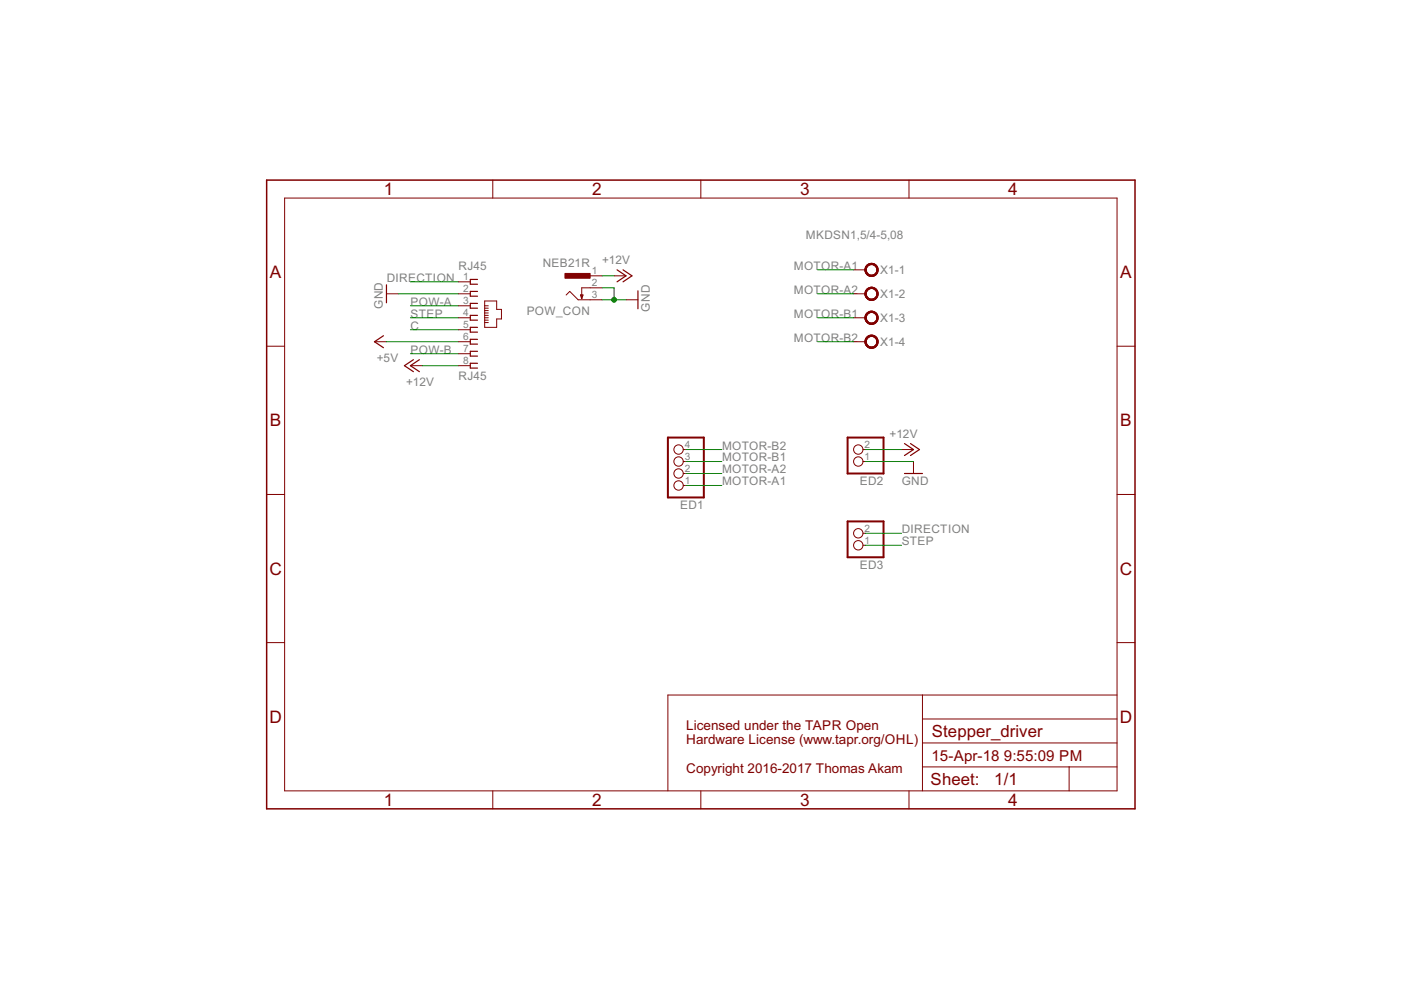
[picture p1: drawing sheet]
<?xml version="1.0" encoding="utf-8"?>
<!DOCTYPE eagle SYSTEM "eagle.dtd">
<eagle version="6.6.0">
<drawing>
<settings>
<setting alwaysvectorfont="no"/>
<setting verticaltext="up"/>
</settings>
<grid distance="0.1" unitdist="inch" unit="inch" style="lines" multiple="1" display="no" altdistance="0.01" altunitdist="inch" altunit="inch"/>
<schematic xreflabel="%F%N/%S.%C%R" xrefpart="/%S.%C%R">
<libraries>
<library name="pinhead">
<symbols>
<symbol name="PINHD2">
<wire x1="-6.35" y1="-2.54" x2="1.27" y2="-2.54" width="0.4064" layer="94"/>
<wire x1="1.27" y1="-2.54" x2="1.27" y2="5.08" width="0.4064" layer="94"/>
<wire x1="1.27" y1="5.08" x2="-6.35" y2="5.08" width="0.4064" layer="94"/>
<wire x1="-6.35" y1="5.08" x2="-6.35" y2="-2.54" width="0.4064" layer="94"/>
<text x="-6.35" y="5.715" size="1.778" layer="95">&gt;NAME</text>
<text x="-6.35" y="-5.08" size="1.778" layer="96">&gt;VALUE</text>
<pin name="1" x="-2.54" y="2.54" visible="pad" length="short" direction="pas" function="dot"/>
<pin name="2" x="-2.54" y="0" visible="pad" length="short" direction="pas" function="dot"/>
</symbol>
<symbol name="PINHD4">
<wire x1="-6.35" y1="-5.08" x2="1.27" y2="-5.08" width="0.4064" layer="94"/>
<wire x1="1.27" y1="-5.08" x2="1.27" y2="7.62" width="0.4064" layer="94"/>
<wire x1="1.27" y1="7.62" x2="-6.35" y2="7.62" width="0.4064" layer="94"/>
<wire x1="-6.35" y1="7.62" x2="-6.35" y2="-5.08" width="0.4064" layer="94"/>
<text x="-6.35" y="8.255" size="1.778" layer="95">&gt;NAME</text>
<text x="-6.35" y="-7.62" size="1.778" layer="96">&gt;VALUE</text>
<pin name="1" x="-2.54" y="5.08" visible="pad" length="short" direction="pas" function="dot"/>
<pin name="2" x="-2.54" y="2.54" visible="pad" length="short" direction="pas" function="dot"/>
<pin name="3" x="-2.54" y="0" visible="pad" length="short" direction="pas" function="dot"/>
<pin name="4" x="-2.54" y="-2.54" visible="pad" length="short" direction="pas" function="dot"/>
</symbol>
</symbols>
<devicesets>
<deviceset name="PINHD-1X2" prefix="JP" uservalue="yes">
<gates>
<gate name="G$1" symbol="PINHD2" x="0" y="0"/>
</gates>
<devices>
<device name="" package="1X02">
<connects>
<connect gate="G$1" pin="1" pad="1"/>
<connect gate="G$1" pin="2" pad="2"/>
</connects>
<technologies>
<technology name=""/>
</technologies>
</device>
<device name="M" package="1X02M">
<connects>
<connect gate="G$1" pin="1" pad="1"/>
<connect gate="G$1" pin="2" pad="2"/>
</connects>
<technologies>
<technology name=""/>
</technologies>
</device>
</devices>
</deviceset>
<deviceset name="PINHD-1X4" prefix="JP" uservalue="yes">
<gates>
<gate name="A" symbol="PINHD4" x="0" y="0"/>
</gates>
<devices>
<device name="" package="1X04">
<connects>
<connect gate="A" pin="1" pad="1"/>
<connect gate="A" pin="2" pad="2"/>
<connect gate="A" pin="3" pad="3"/>
<connect gate="A" pin="4" pad="4"/>
</connects>
<technologies>
<technology name=""/>
</technologies>
</device>
<device name="M" package="1X04M">
<connects>
<connect gate="A" pin="1" pad="1"/>
<connect gate="A" pin="2" pad="2"/>
<connect gate="A" pin="3" pad="3"/>
<connect gate="A" pin="4" pad="4"/>
</connects>
<technologies>
<technology name=""/>
</technologies>
</device>
</devices>
</deviceset>
</devicesets>
</library>
<library name="supply1">
<symbols>
<symbol name="+12V">
<wire x1="1.27" y1="-1.905" x2="0" y2="0" width="0.254" layer="94"/>
<wire x1="0" y1="0" x2="-1.27" y2="-1.905" width="0.254" layer="94"/>
<wire x1="1.27" y1="-0.635" x2="0" y2="1.27" width="0.254" layer="94"/>
<wire x1="0" y1="1.27" x2="-1.27" y2="-0.635" width="0.254" layer="94"/>
<text x="-2.54" y="-5.08" size="1.778" layer="96" rot="R90">&gt;VALUE</text>
<pin name="+12V" x="0" y="-2.54" visible="off" length="short" direction="sup" rot="R90"/>
</symbol>
<symbol name="GND">
<wire x1="-1.905" y1="0" x2="1.905" y2="0" width="0.254" layer="94"/>
<text x="-2.54" y="-2.54" size="1.778" layer="96">&gt;VALUE</text>
<pin name="GND" x="0" y="2.54" visible="off" length="short" direction="sup" rot="R270"/>
</symbol>
<symbol name="+5V">
<wire x1="1.27" y1="-1.905" x2="0" y2="0" width="0.254" layer="94"/>
<wire x1="0" y1="0" x2="-1.27" y2="-1.905" width="0.254" layer="94"/>
<text x="-2.54" y="-5.08" size="1.778" layer="96" rot="R90">&gt;VALUE</text>
<pin name="+5V" x="0" y="-2.54" visible="off" length="short" direction="sup" rot="R90"/>
</symbol>
</symbols>
<devicesets>
<deviceset name="+12V" prefix="P+">
<gates>
<gate name="1" symbol="+12V" x="0" y="0"/>
</gates>
<devices>
<device name="">
<technologies>
<technology name=""/>
</technologies>
</device>
</devices>
</deviceset>
<deviceset name="GND" prefix="GND">
<gates>
<gate name="1" symbol="GND" x="0" y="0"/>
</gates>
<devices>
<device name="">
<technologies>
<technology name=""/>
</technologies>
</device>
</devices>
</deviceset>
<deviceset name="+5V" prefix="P+">
<gates>
<gate name="1" symbol="+5V" x="0" y="0"/>
</gates>
<devices>
<device name="">
<technologies>
<technology name=""/>
</technologies>
</device>
</devices>
</deviceset>
</devicesets>
</library>
<library name="con-tycoelectronics-vertical_RJ45">
<symbols>
<symbol name="JACK8">
<wire x1="1.524" y1="8.128" x2="0" y2="8.128" width="0.254" layer="94"/>
<wire x1="0" y1="8.128" x2="0" y2="7.112" width="0.254" layer="94"/>
<wire x1="0" y1="7.112" x2="1.524" y2="7.112" width="0.254" layer="94"/>
<wire x1="1.524" y1="5.588" x2="0" y2="5.588" width="0.254" layer="94"/>
<wire x1="0" y1="5.588" x2="0" y2="4.572" width="0.254" layer="94"/>
<wire x1="0" y1="4.572" x2="1.524" y2="4.572" width="0.254" layer="94"/>
<wire x1="1.524" y1="3.048" x2="0" y2="3.048" width="0.254" layer="94"/>
<wire x1="0" y1="3.048" x2="0" y2="2.032" width="0.254" layer="94"/>
<wire x1="0" y1="2.032" x2="1.524" y2="2.032" width="0.254" layer="94"/>
<wire x1="1.524" y1="0.508" x2="0" y2="0.508" width="0.254" layer="94"/>
<wire x1="0" y1="0.508" x2="0" y2="-0.508" width="0.254" layer="94"/>
<wire x1="0" y1="-0.508" x2="1.524" y2="-0.508" width="0.254" layer="94"/>
<wire x1="1.524" y1="-2.032" x2="0" y2="-2.032" width="0.254" layer="94"/>
<wire x1="0" y1="-2.032" x2="0" y2="-3.048" width="0.254" layer="94"/>
<wire x1="0" y1="-3.048" x2="1.524" y2="-3.048" width="0.254" layer="94"/>
<wire x1="1.524" y1="-4.572" x2="0" y2="-4.572" width="0.254" layer="94"/>
<wire x1="0" y1="-4.572" x2="0" y2="-5.588" width="0.254" layer="94"/>
<wire x1="0" y1="-5.588" x2="1.524" y2="-5.588" width="0.254" layer="94"/>
<wire x1="3.048" y1="-2.032" x2="5.588" y2="-2.032" width="0.1998" layer="94"/>
<wire x1="5.588" y1="-2.032" x2="5.588" y2="-0.254" width="0.1998" layer="94"/>
<wire x1="5.588" y1="-0.254" x2="6.604" y2="-0.254" width="0.1998" layer="94"/>
<wire x1="6.604" y1="-0.254" x2="6.604" y2="1.778" width="0.1998" layer="94"/>
<wire x1="6.604" y1="1.778" x2="5.588" y2="1.778" width="0.1998" layer="94"/>
<wire x1="5.588" y1="1.778" x2="5.588" y2="3.556" width="0.1998" layer="94"/>
<wire x1="5.588" y1="3.556" x2="3.048" y2="3.556" width="0.1998" layer="94"/>
<wire x1="3.048" y1="3.556" x2="3.048" y2="2.54" width="0.1998" layer="94"/>
<wire x1="3.048" y1="2.54" x2="3.048" y2="2.032" width="0.1998" layer="94"/>
<wire x1="3.048" y1="2.032" x2="3.048" y2="1.524" width="0.1998" layer="94"/>
<wire x1="3.048" y1="1.524" x2="3.048" y2="1.016" width="0.1998" layer="94"/>
<wire x1="3.048" y1="1.016" x2="3.048" y2="0.508" width="0.1998" layer="94"/>
<wire x1="3.048" y1="0.508" x2="3.048" y2="0" width="0.1998" layer="94"/>
<wire x1="3.048" y1="0" x2="3.048" y2="-0.508" width="0.1998" layer="94"/>
<wire x1="3.048" y1="-0.508" x2="3.048" y2="-1.016" width="0.1998" layer="94"/>
<wire x1="3.048" y1="-1.016" x2="3.048" y2="-2.032" width="0.1998" layer="94"/>
<wire x1="3.048" y1="2.54" x2="3.81" y2="2.54" width="0.1998" layer="94"/>
<wire x1="3.048" y1="2.032" x2="3.81" y2="2.032" width="0.1998" layer="94"/>
<wire x1="3.048" y1="1.524" x2="3.81" y2="1.524" width="0.1998" layer="94"/>
<wire x1="3.048" y1="1.016" x2="3.81" y2="1.016" width="0.1998" layer="94"/>
<wire x1="3.048" y1="0.508" x2="3.81" y2="0.508" width="0.1998" layer="94"/>
<wire x1="3.048" y1="0" x2="3.81" y2="0" width="0.1998" layer="94"/>
<wire x1="1.524" y1="-7.112" x2="0" y2="-7.112" width="0.254" layer="94"/>
<wire x1="0" y1="-7.112" x2="0" y2="-8.128" width="0.254" layer="94"/>
<wire x1="0" y1="-8.128" x2="1.524" y2="-8.128" width="0.254" layer="94"/>
<wire x1="1.524" y1="-9.652" x2="0" y2="-9.652" width="0.254" layer="94"/>
<wire x1="0" y1="-9.652" x2="0" y2="-10.668" width="0.254" layer="94"/>
<wire x1="0" y1="-10.668" x2="1.524" y2="-10.668" width="0.254" layer="94"/>
<wire x1="3.048" y1="-0.508" x2="3.81" y2="-0.508" width="0.1998" layer="94"/>
<wire x1="3.048" y1="-1.016" x2="3.81" y2="-1.016" width="0.1998" layer="94"/>
<text x="-2.54" y="10.16" size="1.778" layer="95">&gt;NAME</text>
<text x="-2.54" y="-13.208" size="1.778" layer="96">&gt;VALUE</text>
<pin name="1" x="-2.54" y="7.62" visible="pad" length="short" direction="pas" swaplevel="1"/>
<pin name="2" x="-2.54" y="5.08" visible="pad" length="short" direction="pas" swaplevel="1"/>
<pin name="3" x="-2.54" y="2.54" visible="pad" length="short" direction="pas" swaplevel="1"/>
<pin name="4" x="-2.54" y="0" visible="pad" length="short" direction="pas" swaplevel="1"/>
<pin name="5" x="-2.54" y="-2.54" visible="pad" length="short" direction="pas" swaplevel="1"/>
<pin name="6" x="-2.54" y="-5.08" visible="pad" length="short" direction="pas" swaplevel="1"/>
<pin name="7" x="-2.54" y="-7.62" visible="pad" length="short" direction="pas" swaplevel="1"/>
<pin name="8" x="-2.54" y="-10.16" visible="pad" length="short" direction="pas" swaplevel="1"/>
</symbol>
</symbols>
<devicesets>
<deviceset name="RJ45" prefix="X">
<gates>
<gate name="G$1" symbol="JACK8" x="0" y="0"/>
</gates>
<devices>
<device name="" package="RJ45-NO-SHIELD">
<connects>
<connect gate="G$1" pin="1" pad="1"/>
<connect gate="G$1" pin="2" pad="2"/>
<connect gate="G$1" pin="3" pad="3"/>
<connect gate="G$1" pin="4" pad="4"/>
<connect gate="G$1" pin="5" pad="5"/>
<connect gate="G$1" pin="6" pad="6"/>
<connect gate="G$1" pin="7" pad="7"/>
<connect gate="G$1" pin="8" pad="8"/>
</connects>
<technologies>
<technology name="-6L-B">
<attribute name="MF" value="" constant="no"/>
<attribute name="MPN" value="RJ45-6L-B" constant="no"/>
<attribute name="OC_FARNELL" value="unknown" constant="no"/>
<attribute name="OC_NEWARK" value="16R6090" constant="no"/>
</technology>
<technology name="-6L-S">
<attribute name="MF" value="" constant="no"/>
<attribute name="MPN" value="RJ45-6L-S" constant="no"/>
<attribute name="OC_FARNELL" value="unknown" constant="no"/>
<attribute name="OC_NEWARK" value="16R6091" constant="no"/>
</technology>
<technology name="-6X">
<attribute name="MF" value="" constant="no"/>
<attribute name="MPN" value="RJ45-6X" constant="no"/>
<attribute name="OC_FARNELL" value="unknown" constant="no"/>
<attribute name="OC_NEWARK" value="01P1604" constant="no"/>
</technology>
<technology name="-8L-B">
<attribute name="MF" value="TYCO ELECTRONICS" constant="no"/>
<attribute name="MPN" value="RJ45-8L-B" constant="no"/>
<attribute name="OC_FARNELL" value="1279843" constant="no"/>
<attribute name="OC_NEWARK" value="52K4445" constant="no"/>
</technology>
<technology name="-8L-S">
<attribute name="MF" value="TYCO ELECTRONICS" constant="no"/>
<attribute name="MPN" value="RJ45-8L-S" constant="no"/>
<attribute name="OC_FARNELL" value="unknown" constant="no"/>
<attribute name="OC_NEWARK" value="80K9067" constant="no"/>
</technology>
<technology name="-8X">
<attribute name="MF" value="" constant="no"/>
<attribute name="MPN" value="RJ45-8X" constant="no"/>
<attribute name="OC_FARNELL" value="unknown" constant="no"/>
<attribute name="OC_NEWARK" value="16R6101" constant="no"/>
</technology>
</technologies>
</device>
<device name="VERTICAL" package="RJ45-NO-SHIELD-VERTICAL">
<connects>
<connect gate="G$1" pin="1" pad="1"/>
<connect gate="G$1" pin="2" pad="2"/>
<connect gate="G$1" pin="3" pad="3"/>
<connect gate="G$1" pin="4" pad="4"/>
<connect gate="G$1" pin="5" pad="5"/>
<connect gate="G$1" pin="6" pad="6"/>
<connect gate="G$1" pin="7" pad="7"/>
<connect gate="G$1" pin="8" pad="8"/>
</connects>
<technologies>
<technology name=""/>
</technologies>
</device>
</devices>
</deviceset>
</devicesets>
</library>
<library name="con-lumberg">
<symbols>
<symbol name="DIN45323">
<wire x1="-2.54" y1="2.54" x2="0" y2="2.54" width="0.1524" layer="94"/>
<wire x1="0" y1="2.54" x2="1.778" y2="0.762" width="0.1524" layer="94"/>
<wire x1="1.778" y1="0.762" x2="2.54" y2="1.524" width="0.1524" layer="94"/>
<wire x1="-2.54" y1="0" x2="-0.762" y2="0" width="0.1524" layer="94"/>
<wire x1="-0.762" y1="0" x2="-0.762" y2="2.286" width="0.1524" layer="94"/>
<wire x1="-0.762" y1="2.286" x2="-1.016" y2="1.524" width="0.254" layer="94"/>
<wire x1="-1.016" y1="1.524" x2="-0.508" y2="1.524" width="0.254" layer="94"/>
<wire x1="-0.508" y1="1.524" x2="-0.762" y2="2.286" width="0.254" layer="94"/>
<text x="-2.54" y="4.064" size="1.778" layer="95">&gt;NAME</text>
<text x="-2.54" y="-6.096" size="1.778" layer="96">&gt;VALUE</text>
<rectangle x1="-2.54" y1="-3.048" x2="2.794" y2="-2.032" layer="94"/>
<pin name="1" x="-5.08" y="-2.54" visible="pad" length="short" direction="pas"/>
<pin name="3" x="-5.08" y="2.54" visible="pad" length="short" direction="pas"/>
<pin name="2" x="-5.08" y="0" visible="pad" length="short" direction="pas"/>
</symbol>
</symbols>
<devicesets>
<deviceset name="NEB21R" prefix="X">
<gates>
<gate name="G$1" symbol="DIN45323" x="0" y="0"/>
</gates>
<devices>
<device name="" package="NEB21R">
<connects>
<connect gate="G$1" pin="1" pad="1"/>
<connect gate="G$1" pin="2" pad="2"/>
<connect gate="G$1" pin="3" pad="3"/>
</connects>
<technologies>
<technology name="">
<attribute name="MF" value="" constant="no"/>
<attribute name="MPN" value="NEB 21 R" constant="no"/>
<attribute name="OC_FARNELL" value="1217037" constant="no"/>
<attribute name="OC_NEWARK" value="97K6458" constant="no"/>
</technology>
</technologies>
</device>
</devices>
</deviceset>
</devicesets>
</library>
<library name="frames">
<symbols>
<symbol name="A5L-LOC">
<wire x1="85.09" y1="3.81" x2="85.09" y2="24.13" width="0.1016" layer="94"/>
<wire x1="85.09" y1="24.13" x2="139.065" y2="24.13" width="0.1016" layer="94"/>
<wire x1="139.065" y1="24.13" x2="180.34" y2="24.13" width="0.1016" layer="94"/>
<wire x1="170.18" y1="3.81" x2="170.18" y2="8.89" width="0.1016" layer="94"/>
<wire x1="170.18" y1="8.89" x2="180.34" y2="8.89" width="0.1016" layer="94"/>
<wire x1="170.18" y1="8.89" x2="139.065" y2="8.89" width="0.1016" layer="94"/>
<wire x1="139.065" y1="8.89" x2="139.065" y2="3.81" width="0.1016" layer="94"/>
<wire x1="139.065" y1="8.89" x2="139.065" y2="13.97" width="0.1016" layer="94"/>
<wire x1="139.065" y1="13.97" x2="180.34" y2="13.97" width="0.1016" layer="94"/>
<wire x1="139.065" y1="13.97" x2="139.065" y2="19.05" width="0.1016" layer="94"/>
<wire x1="139.065" y1="19.05" x2="180.34" y2="19.05" width="0.1016" layer="94"/>
<wire x1="139.065" y1="19.05" x2="139.065" y2="24.13" width="0.1016" layer="94"/>
<text x="140.97" y="15.24" size="2.54" layer="94">&gt;DRAWING_NAME</text>
<text x="140.97" y="10.16" size="2.286" layer="94">&gt;LAST_DATE_TIME</text>
<text x="154.305" y="5.08" size="2.54" layer="94">&gt;SHEET</text>
<text x="140.716" y="4.953" size="2.54" layer="94">Sheet:</text>
<frame x1="0" y1="0" x2="184.15" y2="133.35" columns="4" rows="4" layer="94"/>
</symbol>
</symbols>
<devicesets>
<deviceset name="DINA5_L" prefix="FRAME" uservalue="yes">
<gates>
<gate name="G$1" symbol="A5L-LOC" x="0" y="0"/>
</gates>
<devices>
<device name="">
<technologies>
<technology name=""/>
</technologies>
</device>
</devices>
</deviceset>
</devicesets>
</library>
<library name="con-phoenix-508">
<symbols>
<symbol name="KLV">
<circle x="1.27" y="0" radius="1.27" width="0.254" layer="94"/>
<circle x="1.27" y="0" radius="1.27" width="0.254" layer="94"/>
<circle x="1.27" y="0" radius="1.27" width="0.254" layer="94"/>
<text x="3.048" y="-0.889" size="1.778" layer="95">&gt;NAME</text>
<text x="-2.54" y="-3.683" size="1.778" layer="96">&gt;VALUE</text>
<pin name="KL" x="-2.54" y="0" visible="off" length="short" direction="pas"/>
</symbol>
<symbol name="KL">
<circle x="1.27" y="0" radius="1.27" width="0.254" layer="94"/>
<circle x="1.27" y="0" radius="1.27" width="0.254" layer="94"/>
<circle x="1.27" y="0" radius="1.27" width="0.254" layer="94"/>
<text x="3.048" y="-0.889" size="1.778" layer="95">&gt;NAME</text>
<pin name="KL" x="-2.54" y="0" visible="off" length="short" direction="pas"/>
</symbol>
</symbols>
<devicesets>
<deviceset name="MKDSN1,5/4-5,08" prefix="X">
<gates>
<gate name="-1" symbol="KLV" x="0" y="0" addlevel="always" swaplevel="1"/>
<gate name="-2" symbol="KL" x="0" y="-5.08" addlevel="always" swaplevel="1"/>
<gate name="-3" symbol="KL" x="0" y="-10.16" addlevel="always" swaplevel="1"/>
<gate name="-4" symbol="KL" x="0" y="-15.24" addlevel="always" swaplevel="1"/>
</gates>
<devices>
<device name="" package="MKDSN1,5/4-5,08">
<connects>
<connect gate="-1" pin="KL" pad="1"/>
<connect gate="-2" pin="KL" pad="2"/>
<connect gate="-3" pin="KL" pad="3"/>
<connect gate="-4" pin="KL" pad="4"/>
</connects>
<technologies>
<technology name=""/>
</technologies>
</device>
</devices>
</deviceset>
</devicesets>
</library>
</libraries>
<attributes>
</attributes>
<variantdefs>
</variantdefs>
<classes>
<class number="0" name="default" width="0" drill="0">
</class>
</classes>
<parts>
<part name="ED2" library="pinhead" deviceset="PINHD-1X2" device=""/>
<part name="ED3" library="pinhead" deviceset="PINHD-1X2" device=""/>
<part name="ED1" library="pinhead" deviceset="PINHD-1X4" device=""/>
<part name="P+1" library="supply1" deviceset="+12V" device=""/>
<part name="GND1" library="supply1" deviceset="GND" device=""/>
<part name="RJ45" library="con-tycoelectronics-vertical_RJ45" deviceset="RJ45" device="VERTICAL" value="RJ45"/>
<part name="GND7" library="supply1" deviceset="GND" device=""/>
<part name="P+5" library="supply1" deviceset="+12V" device=""/>
<part name="P+4" library="supply1" deviceset="+5V" device=""/>
<part name="POW_CON" library="con-lumberg" deviceset="NEB21R" device=""/>
<part name="GND15" library="supply1" deviceset="GND" device=""/>
<part name="P+9" library="supply1" deviceset="+12V" device=""/>
<part name="FRAME1" library="frames" deviceset="DINA5_L" device=""/>
<part name="X1" library="con-phoenix-508" deviceset="MKDSN1,5/4-5,08" device=""/>
</parts>
<sheets>
<sheet>
<plain>
<text x="55.88" y="40.64" size="2.032" layer="94">Licensed under the TAPR Open
Hardware License (www.tapr.org/OHL)

Copyright 2016-2017 Thomas Akam</text>
</plain>
<instances>
<instance part="ED2" gate="G$1" x="91.44" y="109.22" rot="R180"/>
<instance part="ED3" gate="G$1" x="91.44" y="91.44" rot="R180"/>
<instance part="ED1" gate="A" x="53.34" y="106.68" rot="R180"/>
<instance part="P+1" gate="1" x="104.14" y="109.22" rot="R270"/>
<instance part="GND1" gate="1" x="104.14" y="104.14"/>
<instance part="RJ45" gate="G$1" x="10.16" y="137.16"/>
<instance part="GND7" gate="1" x="-7.62" y="142.24" rot="R270"/>
<instance part="P+5" gate="1" x="-2.54" y="127" rot="R90"/>
<instance part="P+4" gate="1" x="-10.16" y="132.08" rot="R90"/>
<instance part="POW_CON" gate="G$1" x="33.02" y="143.51" rot="R180"/>
<instance part="GND15" gate="1" x="45.72" y="140.97" rot="R90"/>
<instance part="P+9" gate="1" x="43.18" y="146.05" rot="R270"/>
<instance part="FRAME1" gate="G$1" x="-33.02" y="33.02"/>
<instance part="X1" gate="-1" x="93.98" y="147.32" smashed="yes">
<attribute name="NAME" x="97.028" y="146.431" size="1.778" layer="95"/>
<attribute name="VALUE" x="81.28" y="153.797" size="1.778" layer="96"/>
</instance>
<instance part="X1" gate="-2" x="93.98" y="142.24"/>
<instance part="X1" gate="-3" x="93.98" y="137.16"/>
<instance part="X1" gate="-4" x="93.98" y="132.08"/>
</instances>
<busses>
</busses>
<nets>
<net name="MOTOR-A1" class="0">
<segment>
<pinref part="ED1" gate="A" pin="1"/>
<wire x1="55.88" y1="101.6" x2="63.5" y2="101.6" width="0.1524" layer="91"/>
<label x="63.5" y="101.6" size="1.778" layer="95"/>
</segment>
<segment>
<pinref part="X1" gate="-1" pin="KL"/>
<wire x1="91.44" y1="147.32" x2="83.82" y2="147.32" width="0.1524" layer="91"/>
<label x="78.74" y="147.32" size="1.778" layer="95"/>
</segment>
</net>
<net name="MOTOR-A2" class="0">
<segment>
<pinref part="ED1" gate="A" pin="2"/>
<wire x1="55.88" y1="104.14" x2="63.5" y2="104.14" width="0.1524" layer="91"/>
<label x="63.5" y="104.14" size="1.778" layer="95"/>
</segment>
<segment>
<pinref part="X1" gate="-2" pin="KL"/>
<wire x1="91.44" y1="142.24" x2="83.82" y2="142.24" width="0.1524" layer="91"/>
<label x="78.74" y="142.24" size="1.778" layer="95"/>
</segment>
</net>
<net name="MOTOR-B1" class="0">
<segment>
<pinref part="ED1" gate="A" pin="3"/>
<wire x1="55.88" y1="106.68" x2="63.5" y2="106.68" width="0.1524" layer="91"/>
<label x="63.5" y="106.68" size="1.778" layer="95"/>
</segment>
<segment>
<pinref part="X1" gate="-3" pin="KL"/>
<wire x1="91.44" y1="137.16" x2="83.82" y2="137.16" width="0.1524" layer="91"/>
<label x="78.74" y="137.16" size="1.778" layer="95"/>
</segment>
</net>
<net name="MOTOR-B2" class="0">
<segment>
<pinref part="ED1" gate="A" pin="4"/>
<wire x1="55.88" y1="109.22" x2="63.5" y2="109.22" width="0.1524" layer="91"/>
<label x="63.5" y="109.22" size="1.778" layer="95"/>
</segment>
<segment>
<pinref part="X1" gate="-4" pin="KL"/>
<wire x1="91.44" y1="132.08" x2="83.82" y2="132.08" width="0.1524" layer="91"/>
<label x="78.74" y="132.08" size="1.778" layer="95"/>
</segment>
</net>
<net name="+12V" class="0">
<segment>
<pinref part="ED2" gate="G$1" pin="2"/>
<wire x1="93.98" y1="109.22" x2="101.6" y2="109.22" width="0.1524" layer="91"/>
<pinref part="P+1" gate="1" pin="+12V"/>
</segment>
<segment>
<pinref part="RJ45" gate="G$1" pin="8"/>
<pinref part="P+5" gate="1" pin="+12V"/>
<wire x1="0" y1="127" x2="7.62" y2="127" width="0.1524" layer="91"/>
</segment>
<segment>
<pinref part="POW_CON" gate="G$1" pin="1"/>
<wire x1="38.1" y1="146.05" x2="40.64" y2="146.05" width="0.1524" layer="91"/>
<pinref part="P+9" gate="1" pin="+12V"/>
</segment>
</net>
<net name="GND" class="0">
<segment>
<pinref part="ED2" gate="G$1" pin="1"/>
<wire x1="93.98" y1="106.68" x2="104.14" y2="106.68" width="0.1524" layer="91"/>
<pinref part="GND1" gate="1" pin="GND"/>
</segment>
<segment>
<pinref part="RJ45" gate="G$1" pin="2"/>
<pinref part="GND7" gate="1" pin="GND"/>
<wire x1="-5.08" y1="142.24" x2="7.62" y2="142.24" width="0.1524" layer="91"/>
</segment>
<segment>
<pinref part="POW_CON" gate="G$1" pin="2"/>
<wire x1="38.1" y1="143.51" x2="40.64" y2="143.51" width="0.1524" layer="91"/>
<pinref part="POW_CON" gate="G$1" pin="3"/>
<wire x1="38.1" y1="140.97" x2="40.64" y2="140.97" width="0.1524" layer="91"/>
<wire x1="40.64" y1="143.51" x2="40.64" y2="140.97" width="0.1524" layer="91"/>
<wire x1="40.64" y1="140.97" x2="43.18" y2="140.97" width="0.1524" layer="91"/>
<junction x="40.64" y="140.97"/>
<pinref part="GND15" gate="1" pin="GND"/>
</segment>
</net>
<net name="DIRECTION" class="0">
<segment>
<pinref part="ED3" gate="G$1" pin="2"/>
<wire x1="93.98" y1="91.44" x2="101.6" y2="91.44" width="0.1524" layer="91"/>
<label x="101.6" y="91.44" size="1.778" layer="95"/>
</segment>
<segment>
<pinref part="RJ45" gate="G$1" pin="1"/>
<wire x1="7.62" y1="144.78" x2="-2.54" y2="144.78" width="0.1524" layer="91"/>
<label x="-7.62" y="144.78" size="1.778" layer="95"/>
</segment>
</net>
<net name="STEP" class="0">
<segment>
<pinref part="ED3" gate="G$1" pin="1"/>
<wire x1="93.98" y1="88.9" x2="101.6" y2="88.9" width="0.1524" layer="91"/>
<label x="101.6" y="88.9" size="1.778" layer="95"/>
</segment>
<segment>
<pinref part="RJ45" gate="G$1" pin="4"/>
<wire x1="7.62" y1="137.16" x2="-2.54" y2="137.16" width="0.1524" layer="91"/>
<label x="-2.54" y="137.16" size="1.778" layer="95"/>
</segment>
</net>
<net name="POW-A" class="0">
<segment>
<pinref part="RJ45" gate="G$1" pin="3"/>
<wire x1="7.62" y1="139.7" x2="-2.54" y2="139.7" width="0.1524" layer="91"/>
<label x="-2.54" y="139.7" size="1.778" layer="95"/>
</segment>
</net>
<net name="POW-B" class="0">
<segment>
<pinref part="RJ45" gate="G$1" pin="7"/>
<wire x1="7.62" y1="129.54" x2="-2.54" y2="129.54" width="0.1524" layer="91"/>
<label x="-2.54" y="129.54" size="1.778" layer="95"/>
</segment>
</net>
<net name="+5V" class="0">
<segment>
<pinref part="RJ45" gate="G$1" pin="6"/>
<wire x1="7.62" y1="132.08" x2="-7.62" y2="132.08" width="0.1524" layer="91"/>
<pinref part="P+4" gate="1" pin="+5V"/>
</segment>
</net>
<net name="C" class="0">
<segment>
<pinref part="RJ45" gate="G$1" pin="5"/>
<wire x1="7.62" y1="134.62" x2="-2.54" y2="134.62" width="0.1524" layer="91"/>
<label x="-2.54" y="134.62" size="1.778" layer="95"/>
</segment>
</net>
</nets>
</sheet>
</sheets>
<errors>
<approved hash="106,1,7.62,132.08,+5V,,,,,"/>
<approved hash="106,1,-7.62,132.08,+5V,,,,,"/>
<approved hash="106,1,7.62,134.62,C,,,,,"/>
<approved hash="106,1,7.62,139.7,POW-A,,,,,"/>
<approved hash="106,1,7.62,129.54,POW-B,,,,,"/>
<approved hash="113,1,93.7429,106.549,ED2,,,,,"/>
<approved hash="113,1,93.7429,88.7688,ED3,,,,,"/>
<approved hash="113,1,55.6429,104.009,ED1,,,,,"/>
<approved hash="113,1,58.951,99.591,FRAME1,,,,,"/>
</errors>
</schematic>
</drawing>
<compatibility>
<note version="6.3" minversion="6.2.2" severity="warning">
Since Version 6.2.2 text objects can contain more than one line,
which will not be processed correctly with this version.
</note>
</compatibility>
</eagle>
